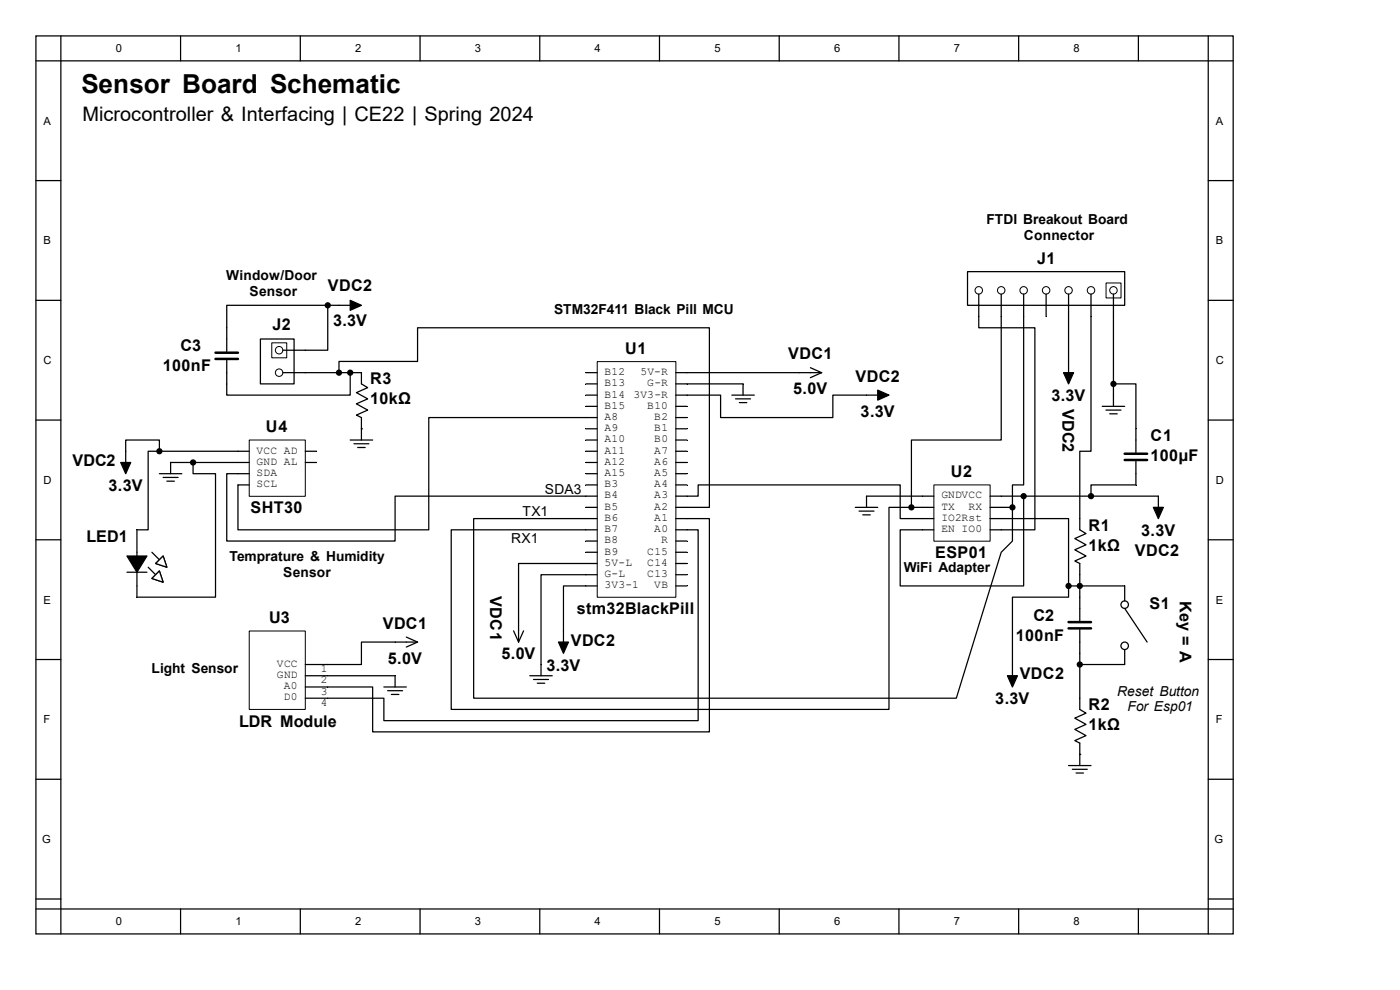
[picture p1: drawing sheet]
<svg xmlns="http://www.w3.org/2000/svg" width="297mm" height="210mm" viewBox="0 0 297 210" stroke-linecap="round" stroke-linejoin="round" font-family="sans-serif">
<g fill="none" stroke="#000" stroke-width=".26">
<path d="M7.6 7.6h254v190.5h-254zM7.6 12.9h254M12.9 7.6v190.5M38.3 7.6v5.3M63.7 7.6v5.3M89.1 7.6v5.3M114.5 7.6v5.3M139.9 7.6v5.3M165.3 7.6v5.3M190.7 7.6v5.3M216.1 7.6v5.3M241.5 7.6v5.3"/>
<path d="M256.3 7.6v190.5M7.6 38.3h5.3M256.3 38.3h5.3M205.3 57.6h33.3v7.2h-33.3zM7.6 63.7h5.3M48.1 76.4v7.4h26.2v-4.7M55.2 71.9h7.2v9.5h-7.2zM60 79.1h16.7v2.3l1.3 .8-2.4 1.1 2.4 1.3-2.4 1.1 2.4 1.3-2.4 1.1 1.1 .5v4.7M69.5 64.8v9.5h-9.5M69.5 64.8h-21.4v9.8M69.5 64.8h4.8M71.9 79.1v-2.4h16.7v-7.2h61.9v38.1h-7.1"/>
<path d="M124.3 79.1h2.4M143.4 79.1h30.9M171.9 78l2.4 1.1M174.3 79.1l-2.4 1M207.6 62.4v7.1h12v42.9h-9.6M212.4 62.4v30.9h-19v14.3M217.2 62.4v40.5h-2.4v4.7M221.9 62.4v4.8M226.7 62.4v16.7M231.5 62.4v33.3h-2.4v16.7l1.3 .8-2.4 1 2.4 1.4-2.4 1 2.4 1.4-2.4 1 1.1 .5v12.2M236.2 62.4v23.8M256.3 63.7h5.3"/>
<path d="M7.6 89.1h5.3M26.7 95.7v2.4M36.2 98.1v2.4M50.5 95.7h2.4M50.5 98.1h2.4M64.8 95.7h2.4M64.8 98.1h2.4M74.3 93.3h4.8M75.1 94.1h3.2M75.9 94.9h1.6M76.7 91h.1M124.3 81.4h2.4"/>
<path d="M124.3 83.8h2.4M124.3 86.2h2.4M124.3 91h2.4M124.3 93.3h2.4M124.3 95.7h2.4M124.3 98.1h2.4M126.7 88.6h-35.7v23.8h-40.5v-9.5h2.4M143.4 83.8h9.5v4.8h23.8v-4.8h9.5M143.4 81.4h14.2v2.4M143.4 86.2h2.3M143.4 88.6h2.3M143.4 91h2.3"/>
<path d="M143.4 93.3h2.3M143.4 95.7h2.3M143.4 98.1h2.3M155.3 83.8h4.7M156.1 84.6h3.1M156.8 85.4h1.6M233.8 86.2h4.8M234.6 87h3.2M235.4 87.8h1.6M236.2 81.4h4.8v14.6M241 97.8v5.1h-9.5v2.4M256.3 89.1h5.3"/>
<path d="M7.6 114.5h5.3M29.1 117.2v7.1M32.2 117.2l1.6 1.5M33 119.5l1.6-1.5 .8 2.3zM33.8 100.5h4.8M34.6 101.3h3.2M35.4 102.1h1.6M52.9 100.5h-4.8v14.3h35.7v-9.5h42.9M124.3 100.5h2.4M124.3 102.9h2.4M124.3 107.6h2.4M124.3 114.8h2.4"/>
<path d="M124.3 117.2h2.4M126.7 119.5h-16.7v16.7M143.4 112.4h4.7v40.5h-66.7v-4.8h-16.6M143.4 110h7.1v45.3h-71.4v-9.6h-14.3M143.4 100.5h2.3M143.4 102.9h2.3M143.4 105.3h2.3M143.4 114.8h2.3M143.4 117.2h2.3M143.4 119.5h2.3M181.5 107.6h4.7M182.2 108.4h3.2"/>
<path d="M183 109.2h1.6M193.4 107.6h-4.8v42.9h-92.9v-38.1h31M193.4 107.6h4.7M195.7 110h2.4M198.1 105.3h-14.3v2.3M210 110h16.7v14.3M210 105.3h35.7v2.3M210 107.6h4.8M214.8 107.6v7.2l-2.4 2.4-9.5 30.9h-102.4v-38.1h26.2M217.2 105.3v19h-26.2v-11.9h7.1M256.3 114.5h5.3M7.6 139.9h5.3"/>
<path d="M26.9 121.4h4.3M31.4 120.3l1.6 1.6M32.2 122.7l1.6-1.6 .8 2.4zM86.2 135.1l2.4 1.1M88.6 136.2h-11.9v4.8h-11.9M88.6 136.2l-2.4 1.1M109 133.8l1 2.4M111.1 133.8l-1.1 2.4M126.7 121.9h-11.9v21.5M126.7 124.3h-7.2v11.9M143.4 121.9h2.3M143.4 124.3h2.3"/>
<path d="M226.7 124.3v2.4h-11.9v16.7M226.7 124.3h11.9v3.2M229.1 133.6v16.9l1.3 .8-2.4 1 2.4 1.4-2.4 1 2.4 1.4-2.4 1 1.1 .5v4.8M238.6 137.8v3.2h-9.5M238.6 129.1l4.8 7.1M256.3 139.9h5.3M64.8 143.4h19v2.3M81.4 145.7h4.8M82.2 146.5h3.2M83 147.3h1.6M112.4 143.4h4.8M113.2 144.1h3.2"/>
<path d="M114 144.9h1.6M7.6 165.3h5.3M226.7 162.4h4.8M227.5 163.2h3.2M228.3 164h1.6M229.1 160h.1M256.3 165.3h5.3M7.6 190.7h5.3M7.6 192.8h254M38.3 192.8v5.3M63.7 192.8v5.3M89.1 192.8v5.3"/>
<path d="M114.5 192.8v5.3M139.9 192.8v5.3M165.3 192.8v5.3M190.7 192.8v5.3M216.1 192.8v5.3M241.5 192.8v5.3M256.3 190.7h5.3"/>
<circle cx="238.6" cy="137" r=".79"/>
<circle cx="238.6" cy="128.3" r=".79"/>
</g>
<g fill="none" stroke="#000" stroke-width=".21">
<path d="M57.7 72.7h3.1v3.2h-3.1zM126.7 76.7h16.7v50h-16.7zM234.7 60h3.1v3.2h-3.1zM52.9 93.3h11.9v12h-11.9zM198.1 102.9h12v11.9h-12zM52.9 133.9h11.9v16.6h-11.9z"/>
<circle cx="59.2" cy="79.1" r=".79"/>
<circle cx="59.2" cy="74.3" r=".79"/>
<circle cx="207.6" cy="61.6" r=".79"/>
<circle cx="212.4" cy="61.6" r=".79"/>
<circle cx="217.2" cy="61.6" r=".79"/>
<circle cx="221.9" cy="61.6" r=".79"/>
<circle cx="226.7" cy="61.6" r=".79"/>
<circle cx="231.5" cy="61.6" r=".79"/>
<circle cx="236.2" cy="61.6" r=".79"/>
</g>
<g fill="#000" stroke="#000" stroke-width=".26">
<path d="M74.3 63.7l2.4 1.1-2.4 1zM225.6 79.1h2.2l-1.1 2.3zM25.6 98.1h2.1l-1 2.4zM186.2 82.8l2.4 1-2.4 1.1zM26.9 118h4.3l-2.1 3.4zM244.7 107.6h2.1l-1.1 2.4zM118.5 136.2h2.1l-1.1 2.4zM213.7 143.4h2.1l-1 2.3z"/>
<circle cx="69.5" cy="64.8" r=".53"/>
<circle cx="71.9" cy="79.1" r=".53"/>
<circle cx="74.3" cy="79.1" r=".53"/>
<circle cx="236.2" cy="81.4" r=".53"/>
<circle cx="193.4" cy="107.6" r=".53"/>
<circle cx="214.8" cy="107.6" r=".53"/>
<circle cx="217.2" cy="105.3" r=".53"/>
<circle cx="231.5" cy="105.3" r=".53"/>
<circle cx="226.7" cy="124.3" r=".53"/>
<circle cx="229.1" cy="124.3" r=".53"/>
<circle cx="229.1" cy="141" r=".53"/>
</g>
<path d="M45.7 74.8h4.8M45.7 76.1h4.8M238.6 97.6h4.8M238.6 96.3h4.8M226.7 132h4.8M226.7 133.3h4.8" fill="none" stroke="#000" stroke-width=".53"/>
<g fill="#fff" stroke="#000" stroke-width=".26">
<path d="M33 119.5l1.6-1.5 .8 2.3z"/>
<path d="M32.2 122.7l1.6-1.6 .8 2.4z"/>
</g>
<path d="M26.7 95.7v-2.4h7.1v2.4M33.8 95.7h-2.4v16.7h-2.3v4.8M33.8 95.7h16.7M36.2 98.1h14.3M41 98.1v2.4h4.7v26.2h-16.6v-2.4M145.7 105.3h2.4v-2.4h42.9v7.1h4.7" fill="none" stroke="#000" stroke-width=".26"/>
<g fill="#000" stroke="#000" stroke-width=".26">
<circle cx="33.8" cy="95.7" r=".53"/>
<circle cx="41" cy="98.1" r=".53"/>
</g>
<text font-size="5.5" x="17.3" y="19.8">Sensor Board Schematic</text>
<text font-size="4.2" x="17.5" y="25.7">Microcontroller &amp; Interfacing | CE22 | Spring 2024</text>
<g font-size="3.4">
<text x="220" y="56">J1</text>
<text x="69.6" y="61.8">VDC2</text>
<text x="57.8" y="70">J2</text>
<text x="70.7" y="69.2">3.3V</text>
<text x="38.3" y="74.5">C3</text>
<text x="132.6" y="75.1">U1</text>
<text x="167.2" y="76.1">VDC1</text>
<text x="34.5" y="78.7">100nF</text>
<text x="78.5" y="81.4">R3</text>
<text x="168.3" y="83.5">5.0V</text>
<text x="181.5" y="81.1">VDC2</text>
<text x="78.5" y="85.6">10kΩ</text>
<text x="182.6" y="88.5">3.3V</text>
<text x="223.1" y="85.1">3.3V</text>
<text x="225.4" y="86.8" transform="rotate(90 225.4 86.8)">VDC2</text>
<text x="56.4" y="91.7">U4</text>
<text x="244.1" y="93.6">C1</text>
<text x="15.4" y="98.8">VDC2</text>
<text x="201.7" y="101.2">U2</text>
<text x="244.1" y="97.8">100µF</text>
<text x="23" y="104.1">3.3V</text>
<text x="53.2" y="108.9">SHT30</text>
<text x="230.9" y="112.6">R1</text>
<text x="242.1" y="113.7">3.3V</text>
<text x="18.4" y="115">LED1</text>
<text x="198.4" y="118.4">ESP01</text>
<text x="230.9" y="116.8">1kΩ</text>
<text x="240.7" y="117.9">VDC2</text>
<text x="104" y="126.4" transform="rotate(90 104 126.4)">VDC1</text>
<text x="122.3" y="130.3">stm32BlackPill</text>
<text x="219.3" y="131.7">C2</text>
<text x="243.8" y="129.3">S1</text>
<text x="250.3" y="127.5" transform="rotate(90 250.3 127.5)">Key = A</text>
<text x="57.1" y="132.2">U3</text>
<text x="81.2" y="133.5">VDC1</text>
<text x="121.1" y="136.9">VDC2</text>
<text x="215.5" y="135.9">100nF</text>
<text x="82.3" y="140.9">5.0V</text>
<text x="106.4" y="139.9">5.0V</text>
<text x="115.9" y="142.2">3.3V</text>
<text x="211.2" y="149.4">3.3V</text>
<text x="216.3" y="144.1">VDC2</text>
<text x="50.7" y="154.1">LDR Module</text>
<text x="230.9" y="150.7">R2</text>
<text x="230.9" y="154.9">1kΩ</text>
</g>
<g font-size="2.9">
<text x="209.3" y="47.5">FTDI Breakout Board</text>
<text x="217.2" y="50.9">Connector</text>
<text x="48" y="59.4">Window/Door</text>
<text x="53" y="62.8">Sensor</text>
<text x="117.6" y="66.6">STM32F411 Black Pill MCU</text>
<text x="115.6" y="104.7">SDA3</text>
<text x="110.8" y="109.5">TX1</text>
<text x="48.7" y="119">Temprature &amp; Humidity</text>
<text x="108.4" y="115.3">RX1</text>
<text x="60.1" y="122.3">Sensor</text>
<text x="191.7" y="121.4">WiFi Adapter</text>
<text x="32.2" y="142.8">Light Sensor</text>
<text x="237" y="147.6">Reset Button</text>
<text x="239.2" y="150.9">For Esp01</text>
</g>
<g font-size="2.4">
<text x="24.6" y="11.1">0</text>
<text x="50" y="11.1">1</text>
<text x="75.4" y="11.1">2</text>
<text x="100.8" y="11.1">3</text>
<text x="126.2" y="11.1">4</text>
<text x="151.6" y="11.1">5</text>
<text x="177" y="11.1">6</text>
<text x="202.4" y="11.1">7</text>
<text x="227.8" y="11.1">8</text>
<text x="9.2" y="26.5">A</text>
<text x="257.9" y="26.5">A</text>
<text x="9.2" y="51.9">B</text>
<text x="257.9" y="51.9">B</text>
<text x="9.2" y="77.3">C</text>
<text x="257.9" y="77.3">C</text>
<text x="128.3" y="79.5">B12</text>
<text x="128.3" y="81.9">B13</text>
<text x="135.9" y="79.5">5V-R</text>
<text x="137.3" y="81.9">G-R</text>
<text x="128.3" y="84.3">B14</text>
<text x="128.3" y="86.7">B15</text>
<text x="128.3" y="89.1">A8</text>
<text x="134.4" y="84.3">3V3-R</text>
<text x="137.3" y="86.7">B10</text>
<text x="138.8" y="89.1">B2</text>
<text x="128.3" y="91.4">A9</text>
<text x="128.3" y="93.9">A10</text>
<text x="138.8" y="93.9">B0</text>
<text x="138.8" y="91.4">B1</text>
<text x="54.4" y="96.2">VCC AD</text>
<text x="54.4" y="98.6">GND AL</text>
<text x="54.4" y="101">SDA</text>
<text x="128.3" y="96.2">A11</text>
<text x="128.3" y="98.6">A12</text>
<text x="128.3" y="101">A15</text>
<text x="138.8" y="101">A5</text>
<text x="138.8" y="98.6">A6</text>
<text x="138.8" y="96.2">A7</text>
<text x="9.2" y="102.7">D</text>
<text x="54.4" y="103.4">SCL</text>
<text x="128.3" y="103.4">B3</text>
<text x="128.3" y="105.7">B4</text>
<text x="138.8" y="105.7">A3</text>
<text x="138.8" y="103.4">A4</text>
<text x="199.7" y="105.7">GNDVCC</text>
<text x="257.9" y="102.7">D</text>
<text x="128.3" y="108.1">B5</text>
<text x="128.3" y="110.5">B6</text>
<text x="128.3" y="112.9">B7</text>
<text x="138.8" y="112.9">A0</text>
<text x="138.8" y="110.5">A1</text>
<text x="138.8" y="108.1">A2</text>
<text x="199.7" y="108.1">TX</text>
<text x="199.7" y="110.5">IO2Rst</text>
<text x="199.7" y="112.9">EN IO0</text>
<text x="205.5" y="108.1">RX</text>
<text x="128.3" y="115.3">B8</text>
<text x="128.3" y="117.6">B9</text>
<text x="137.3" y="117.6">C15</text>
<text x="140.3" y="115.3">R</text>
<text x="128.3" y="120">5V-L</text>
<text x="128.3" y="122.4">G-L</text>
<text x="128.3" y="124.8">3V3-1</text>
<text x="137.3" y="122.4">C13</text>
<text x="137.3" y="120">C14</text>
<text x="138.8" y="124.8">VB</text>
<text x="9.2" y="128.1">E</text>
<text x="257.9" y="128.1">E</text>
<text x="58.8" y="141.5">VCC</text>
<text x="58.8" y="143.8">GND</text>
<text x="68.1" y="142.6">1</text>
<text x="60.2" y="146.2">A0</text>
<text x="60.2" y="148.6">D0</text>
<text x="68.1" y="145">2</text>
<text x="68.1" y="147.4">3</text>
<text x="68.1" y="149.7">4</text>
<text x="9.2" y="153.5">F</text>
<text x="257.9" y="153.5">F</text>
<text x="8.9" y="178.9">G</text>
<text x="257.6" y="178.9">G</text>
<text x="24.6" y="196.3">0</text>
<text x="50" y="196.3">1</text>
<text x="75.4" y="196.3">2</text>
<text x="100.8" y="196.3">3</text>
<text x="126.2" y="196.3">4</text>
<text x="151.6" y="196.3">5</text>
<text x="177" y="196.3">6</text>
<text x="202.4" y="196.3">7</text>
<text x="227.8" y="196.3">8</text>
</g>
</svg>
